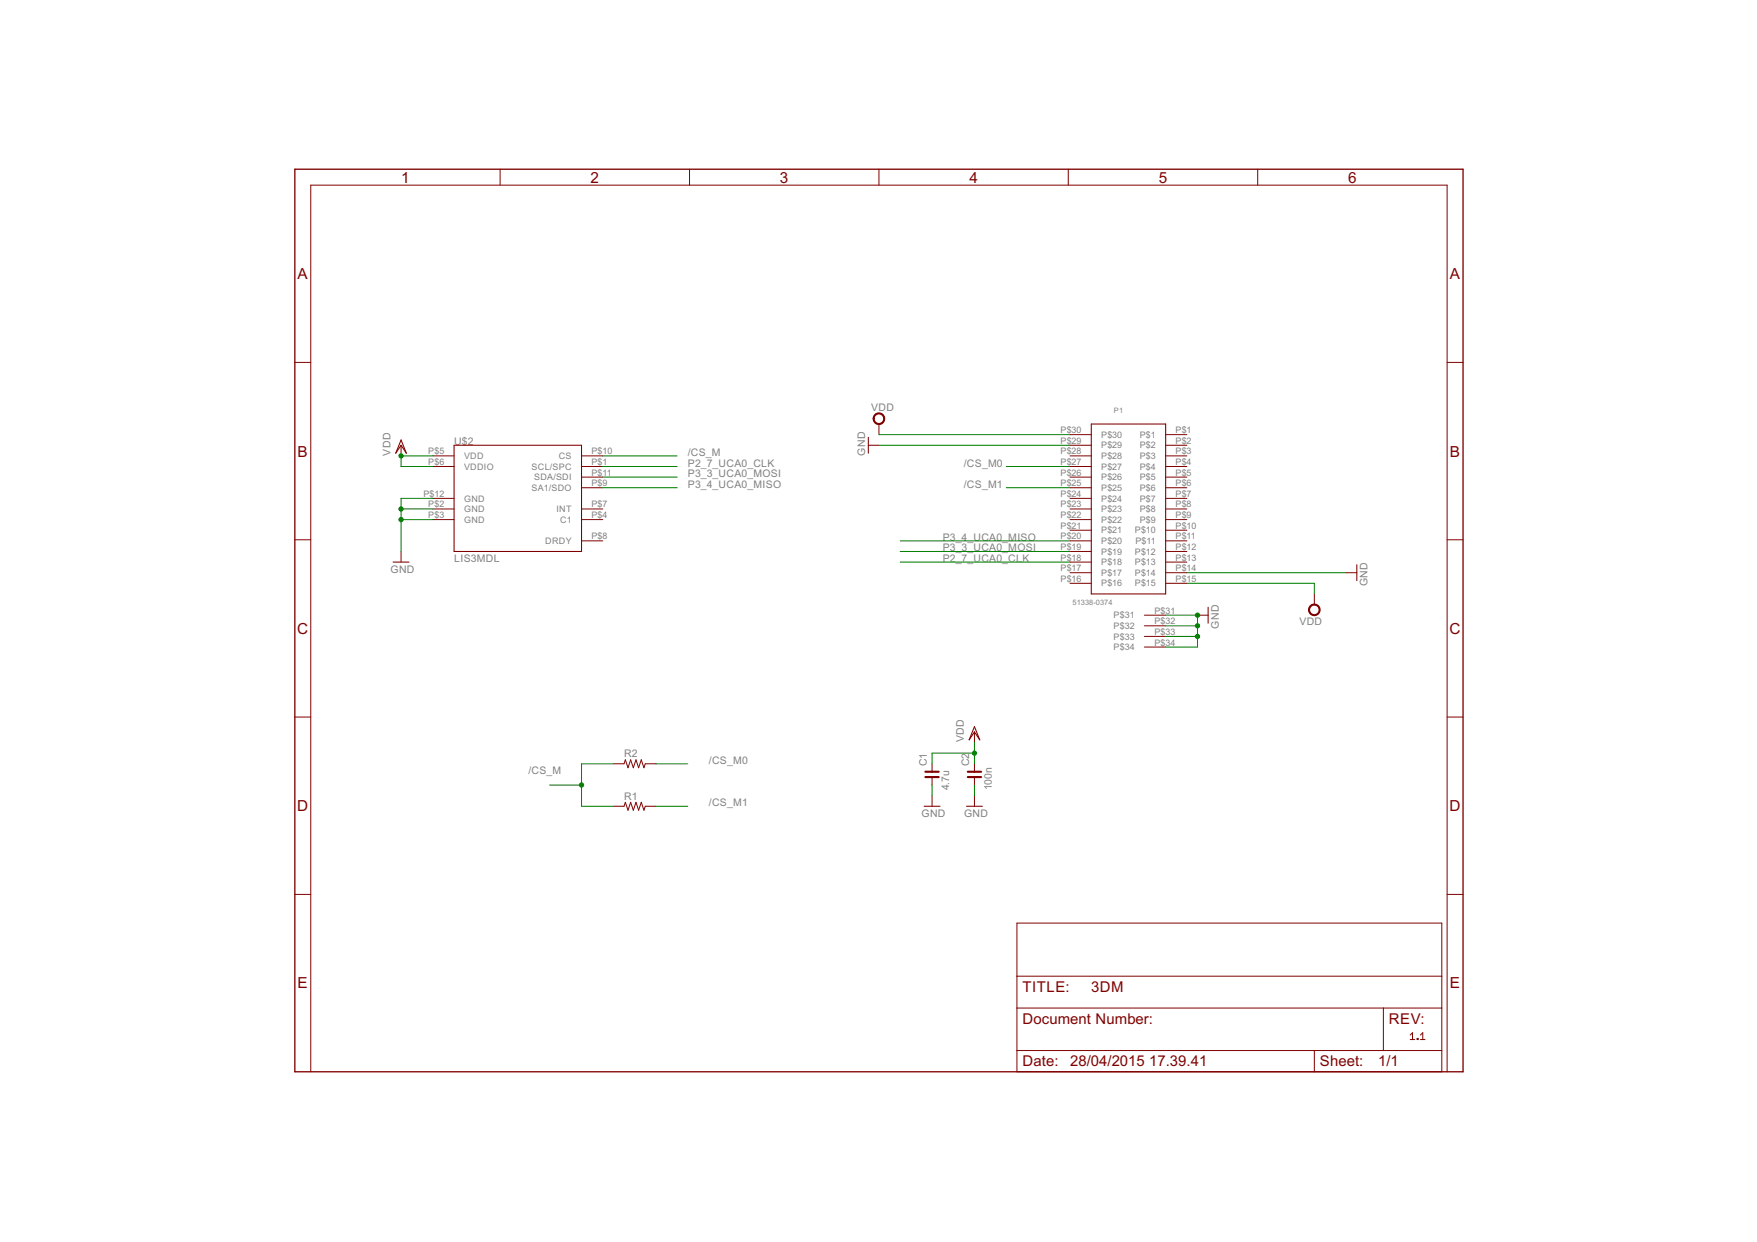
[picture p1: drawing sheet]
<?xml version="1.0" encoding="utf-8"?>
<!DOCTYPE eagle SYSTEM "eagle.dtd">
<!--
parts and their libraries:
rc-master-smd: Copyright (C) 2007, Bob Starr
SparkFun-Sensors: Licensing: Creative Commons ShareAlike 4.0 International - https://creativecommons.org/licenses/by-sa/4.0
-->
<eagle version="6.6.0">
<drawing>
<settings>
<setting alwaysvectorfont="no"/>
<setting verticaltext="up"/>
</settings>
<grid distance="0.1" unitdist="inch" unit="inch" style="lines" multiple="1" display="no" altdistance="0.01" altunitdist="inch" altunit="inch"/>
<schematic xreflabel="%F%N/%S.%C%R" xrefpart="/%S.%C%R">
<libraries>
<library name="supply1">
<symbols>
<symbol name="VDD">
<wire x1="1.27" y1="-1.905" x2="0" y2="0" width="0.254" layer="94"/>
<wire x1="0" y1="0" x2="-1.27" y2="-1.905" width="0.254" layer="94"/>
<wire x1="0" y1="1.27" x2="-1.27" y2="-1.905" width="0.254" layer="94"/>
<wire x1="1.27" y1="-1.905" x2="0" y2="1.27" width="0.254" layer="94"/>
<text x="-2.54" y="-2.54" size="1.778" layer="96" rot="R90">&gt;VALUE</text>
<pin name="VDD" x="0" y="-2.54" visible="off" length="short" direction="sup" rot="R90"/>
</symbol>
<symbol name="GND">
<wire x1="-1.905" y1="0" x2="1.905" y2="0" width="0.254" layer="94"/>
<text x="-2.54" y="-2.54" size="1.778" layer="96">&gt;VALUE</text>
<pin name="GND" x="0" y="2.54" visible="off" length="short" direction="sup" rot="R270"/>
</symbol>
</symbols>
<devicesets>
<deviceset name="VDD" prefix="VDD">
<gates>
<gate name="G$1" symbol="VDD" x="0" y="0"/>
</gates>
<devices>
<device name="">
<technologies>
<technology name=""/>
</technologies>
</device>
</devices>
</deviceset>
<deviceset name="GND" prefix="GND">
<gates>
<gate name="1" symbol="GND" x="0" y="0"/>
</gates>
<devices>
<device name="">
<technologies>
<technology name=""/>
</technologies>
</device>
</devices>
</deviceset>
</devicesets>
</library>
<library name="supply2">
<symbols>
<symbol name="VDD">
<circle x="0" y="1.27" radius="1.27" width="0.254" layer="94"/>
<text x="-1.905" y="3.175" size="1.778" layer="96">&gt;VALUE</text>
<pin name="VDD" x="0" y="-2.54" visible="off" length="short" direction="sup" rot="R90"/>
</symbol>
</symbols>
<devicesets>
<deviceset name="VDD" prefix="SUPPLY">
<gates>
<gate name="G$1" symbol="VDD" x="0" y="0"/>
</gates>
<devices>
<device name="">
<technologies>
<technology name=""/>
</technologies>
</device>
</devices>
</deviceset>
</devicesets>
</library>
<library name="Molex_SlimStack">
<symbols>
<symbol name="51338-0374_RECEPTACLE">
<wire x1="-5.08" y1="20.32" x2="-5.08" y2="-20.32" width="0.254" layer="94"/>
<wire x1="-5.08" y1="-20.32" x2="12.7" y2="-20.32" width="0.254" layer="94"/>
<wire x1="12.7" y1="-20.32" x2="12.7" y2="20.32" width="0.254" layer="94"/>
<wire x1="12.7" y1="20.32" x2="-5.08" y2="20.32" width="0.254" layer="94"/>
<pin name="P$1" x="-10.16" y="17.78" length="middle"/>
<pin name="P$2" x="-10.16" y="15.24" length="middle"/>
<pin name="P$3" x="-10.16" y="12.7" length="middle"/>
<pin name="P$4" x="-10.16" y="10.16" length="middle"/>
<pin name="P$5" x="-10.16" y="7.62" length="middle"/>
<pin name="P$6" x="-10.16" y="5.08" length="middle"/>
<pin name="P$7" x="-10.16" y="2.54" length="middle"/>
<pin name="P$8" x="-10.16" y="0" length="middle"/>
<pin name="P$9" x="-10.16" y="-2.54" length="middle"/>
<pin name="P$10" x="-10.16" y="-5.08" length="middle"/>
<pin name="P$11" x="-10.16" y="-7.62" length="middle"/>
<pin name="P$12" x="-10.16" y="-10.16" length="middle"/>
<pin name="P$13" x="-10.16" y="-12.7" length="middle"/>
<pin name="P$14" x="-10.16" y="-15.24" length="middle"/>
<pin name="P$15" x="-10.16" y="-17.78" length="middle"/>
<pin name="P$16" x="17.78" y="-17.78" length="middle" rot="R180"/>
<pin name="P$17" x="17.78" y="-15.24" length="middle" rot="R180"/>
<pin name="P$18" x="17.78" y="-12.7" length="middle" rot="R180"/>
<pin name="P$19" x="17.78" y="-10.16" length="middle" rot="R180"/>
<pin name="P$20" x="17.78" y="-7.62" length="middle" rot="R180"/>
<pin name="P$21" x="17.78" y="-5.08" length="middle" rot="R180"/>
<pin name="P$22" x="17.78" y="-2.54" length="middle" rot="R180"/>
<pin name="P$23" x="17.78" y="0" length="middle" rot="R180"/>
<pin name="P$24" x="17.78" y="2.54" length="middle" rot="R180"/>
<pin name="P$25" x="17.78" y="5.08" length="middle" rot="R180"/>
<pin name="P$26" x="17.78" y="7.62" length="middle" rot="R180"/>
<pin name="P$27" x="17.78" y="10.16" length="middle" rot="R180"/>
<pin name="P$28" x="17.78" y="12.7" length="middle" rot="R180"/>
<pin name="P$29" x="17.78" y="15.24" length="middle" rot="R180"/>
<pin name="P$30" x="17.78" y="17.78" length="middle" rot="R180"/>
<pin name="P$31" x="-5.08" y="-25.4" length="middle"/>
<pin name="P$32" x="-5.08" y="-27.94" length="middle"/>
<pin name="P$33" x="-5.08" y="-30.48" length="middle"/>
<pin name="P$34" x="-5.08" y="-33.02" length="middle"/>
<text x="12.7" y="-25.4" size="1.27" layer="96">&gt;VALUE</text>
<text x="12.7" y="-27.94" size="1.27" layer="94">&gt;NAME</text>
</symbol>
</symbols>
<devicesets>
<deviceset name="51338-0374_RECEPTACLE">
<gates>
<gate name="G$1" symbol="51338-0374_RECEPTACLE" x="0" y="0"/>
</gates>
<devices>
<device name="" package="51338-0374_RECEPTACLE">
<connects>
<connect gate="G$1" pin="P$1" pad="P$1"/>
<connect gate="G$1" pin="P$10" pad="P$10"/>
<connect gate="G$1" pin="P$11" pad="P$11"/>
<connect gate="G$1" pin="P$12" pad="P$12"/>
<connect gate="G$1" pin="P$13" pad="P$13"/>
<connect gate="G$1" pin="P$14" pad="P$14"/>
<connect gate="G$1" pin="P$15" pad="P$15"/>
<connect gate="G$1" pin="P$16" pad="P$16"/>
<connect gate="G$1" pin="P$17" pad="P$17"/>
<connect gate="G$1" pin="P$18" pad="P$18"/>
<connect gate="G$1" pin="P$19" pad="P$19"/>
<connect gate="G$1" pin="P$2" pad="P$2"/>
<connect gate="G$1" pin="P$20" pad="P$20"/>
<connect gate="G$1" pin="P$21" pad="P$21"/>
<connect gate="G$1" pin="P$22" pad="P$22"/>
<connect gate="G$1" pin="P$23" pad="P$23"/>
<connect gate="G$1" pin="P$24" pad="P$24"/>
<connect gate="G$1" pin="P$25" pad="P$25"/>
<connect gate="G$1" pin="P$26" pad="P$26"/>
<connect gate="G$1" pin="P$27" pad="P$27"/>
<connect gate="G$1" pin="P$28" pad="P$28"/>
<connect gate="G$1" pin="P$29" pad="P$29"/>
<connect gate="G$1" pin="P$3" pad="P$3"/>
<connect gate="G$1" pin="P$30" pad="P$30"/>
<connect gate="G$1" pin="P$31" pad="P$31"/>
<connect gate="G$1" pin="P$32" pad="P$32"/>
<connect gate="G$1" pin="P$33" pad="P$33"/>
<connect gate="G$1" pin="P$34" pad="P$34"/>
<connect gate="G$1" pin="P$4" pad="P$4"/>
<connect gate="G$1" pin="P$5" pad="P$5"/>
<connect gate="G$1" pin="P$6" pad="P$6"/>
<connect gate="G$1" pin="P$7" pad="P$7"/>
<connect gate="G$1" pin="P$8" pad="P$8"/>
<connect gate="G$1" pin="P$9" pad="P$9"/>
</connects>
<technologies>
<technology name=""/>
</technologies>
</device>
</devices>
</deviceset>
</devicesets>
</library>
<library name="rc-master-smd">
<symbols>
<symbol name="CNP-">
<wire x1="-2.54" y1="0" x2="-0.635" y2="0" width="0.1524" layer="94"/>
<wire x1="2.54" y1="0" x2="0.635" y2="0" width="0.1524" layer="94"/>
<wire x1="0.635" y1="1.5875" x2="0.635" y2="0" width="0.508" layer="94"/>
<wire x1="0.635" y1="0" x2="0.635" y2="-1.5875" width="0.508" layer="94"/>
<wire x1="-0.635" y1="1.5875" x2="-0.635" y2="0" width="0.508" layer="94"/>
<wire x1="-0.635" y1="0" x2="-0.635" y2="-1.5875" width="0.508" layer="94"/>
<text x="-2.794" y="-1.27" size="0.8636" layer="93">1</text>
<text x="2.286" y="-1.27" size="0.8636" layer="93">2</text>
<text x="1.905" y="1.27" size="1.778" layer="95">&gt;NAME</text>
<text x="-3.81" y="-4.1275" size="1.778" layer="96">&gt;VALUE</text>
<pin name="1" x="-2.54" y="0" visible="off" length="point" direction="pas" swaplevel="1"/>
<pin name="2" x="2.54" y="0" visible="off" length="point" direction="pas" swaplevel="1" rot="R180"/>
</symbol>
<symbol name="R-">
<wire x1="-2.54" y1="0" x2="-2.2225" y2="0.9525" width="0.2032" layer="94"/>
<wire x1="-2.2225" y1="0.9525" x2="-1.5875" y2="-0.9525" width="0.2032" layer="94"/>
<wire x1="-1.5875" y1="-0.9525" x2="-0.9525" y2="0.9525" width="0.2032" layer="94"/>
<wire x1="-0.9525" y1="0.9525" x2="-0.3175" y2="-0.9525" width="0.2032" layer="94"/>
<wire x1="-0.3175" y1="-0.9525" x2="0.3175" y2="0.9525" width="0.2032" layer="94"/>
<wire x1="0.3175" y1="0.9525" x2="0.9525" y2="-0.9525" width="0.2032" layer="94"/>
<wire x1="0.9525" y1="-0.9525" x2="1.5875" y2="0.9525" width="0.2032" layer="94"/>
<wire x1="1.5875" y1="0.9525" x2="2.2225" y2="-0.9525" width="0.2032" layer="94"/>
<wire x1="2.2225" y1="-0.9525" x2="2.54" y2="0" width="0.2032" layer="94"/>
<text x="-2.54" y="1.5875" size="1.778" layer="95">&gt;NAME</text>
<text x="-2.54" y="-3.175" size="1.778" layer="96">&gt;VALUE</text>
<pin name="2" x="5.08" y="0" visible="off" length="short" direction="pas" swaplevel="1" rot="R180"/>
<pin name="1" x="-5.08" y="0" visible="off" length="short" direction="pas" swaplevel="1"/>
</symbol>
</symbols>
<devicesets>
<deviceset name="C_" prefix="C" uservalue="yes">
<gates>
<gate name="G$1" symbol="CNP-" x="2.54" y="0"/>
</gates>
<devices>
<device name="1812" package="C1812">
<connects>
<connect gate="G$1" pin="1" pad="1"/>
<connect gate="G$1" pin="2" pad="2"/>
</connects>
<technologies>
<technology name=""/>
</technologies>
</device>
<device name="1812K" package="C1812K">
<connects>
<connect gate="G$1" pin="1" pad="1"/>
<connect gate="G$1" pin="2" pad="2"/>
</connects>
<technologies>
<technology name=""/>
</technologies>
</device>
<device name="1825" package="C1825">
<connects>
<connect gate="G$1" pin="1" pad="1"/>
<connect gate="G$1" pin="2" pad="2"/>
</connects>
<technologies>
<technology name=""/>
</technologies>
</device>
<device name="1825K" package="C1825K">
<connects>
<connect gate="G$1" pin="1" pad="1"/>
<connect gate="G$1" pin="2" pad="2"/>
</connects>
<technologies>
<technology name=""/>
</technologies>
</device>
<device name="2012" package="C2012">
<connects>
<connect gate="G$1" pin="1" pad="1"/>
<connect gate="G$1" pin="2" pad="2"/>
</connects>
<technologies>
<technology name=""/>
</technologies>
</device>
<device name="2220K" package="C2220K">
<connects>
<connect gate="G$1" pin="1" pad="1"/>
<connect gate="G$1" pin="2" pad="2"/>
</connects>
<technologies>
<technology name=""/>
</technologies>
</device>
<device name="2225K" package="C2225K">
<connects>
<connect gate="G$1" pin="1" pad="1"/>
<connect gate="G$1" pin="2" pad="2"/>
</connects>
<technologies>
<technology name=""/>
</technologies>
</device>
<device name="3216" package="C3216">
<connects>
<connect gate="G$1" pin="1" pad="1"/>
<connect gate="G$1" pin="2" pad="2"/>
</connects>
<technologies>
<technology name=""/>
</technologies>
</device>
<device name="3225" package="C3225">
<connects>
<connect gate="G$1" pin="1" pad="1"/>
<connect gate="G$1" pin="2" pad="2"/>
</connects>
<technologies>
<technology name=""/>
</technologies>
</device>
<device name="4532" package="C4532">
<connects>
<connect gate="G$1" pin="1" pad="1"/>
<connect gate="G$1" pin="2" pad="2"/>
</connects>
<technologies>
<technology name=""/>
</technologies>
</device>
<device name="4564" package="C4564">
<connects>
<connect gate="G$1" pin="1" pad="1"/>
<connect gate="G$1" pin="2" pad="2"/>
</connects>
<technologies>
<technology name=""/>
</technologies>
</device>
<device name="0402" package="C0402">
<connects>
<connect gate="G$1" pin="1" pad="1"/>
<connect gate="G$1" pin="2" pad="2"/>
</connects>
<technologies>
<technology name=""/>
</technologies>
</device>
<device name="0603" package="C0603">
<connects>
<connect gate="G$1" pin="1" pad="1"/>
<connect gate="G$1" pin="2" pad="2"/>
</connects>
<technologies>
<technology name=""/>
</technologies>
</device>
<device name="0805" package="C0805">
<connects>
<connect gate="G$1" pin="1" pad="1"/>
<connect gate="G$1" pin="2" pad="2"/>
</connects>
<technologies>
<technology name=""/>
</technologies>
</device>
<device name="1206" package="C1206">
<connects>
<connect gate="G$1" pin="1" pad="1"/>
<connect gate="G$1" pin="2" pad="2"/>
</connects>
<technologies>
<technology name=""/>
</technologies>
</device>
<device name="1210" package="C1210">
<connects>
<connect gate="G$1" pin="1" pad="1"/>
<connect gate="G$1" pin="2" pad="2"/>
</connects>
<technologies>
<technology name=""/>
</technologies>
</device>
<device name="0201" package="C0201">
<connects>
<connect gate="G$1" pin="1" pad="1"/>
<connect gate="G$1" pin="2" pad="2"/>
</connects>
<technologies>
<technology name=""/>
</technologies>
</device>
<device name="1608" package="C1608">
<connects>
<connect gate="G$1" pin="1" pad="1"/>
<connect gate="G$1" pin="2" pad="2"/>
</connects>
<technologies>
<technology name=""/>
</technologies>
</device>
<device name="1808" package="C1808">
<connects>
<connect gate="G$1" pin="1" pad="1"/>
<connect gate="G$1" pin="2" pad="2"/>
</connects>
<technologies>
<technology name=""/>
</technologies>
</device>
</devices>
</deviceset>
<deviceset name="R_" prefix="R" uservalue="yes">
<gates>
<gate name="G$1" symbol="R-" x="0" y="0"/>
</gates>
<devices>
<device name="0402" package="R0402">
<connects>
<connect gate="G$1" pin="1" pad="1"/>
<connect gate="G$1" pin="2" pad="2"/>
</connects>
<technologies>
<technology name=""/>
</technologies>
</device>
<device name="0603" package="R0603">
<connects>
<connect gate="G$1" pin="1" pad="1"/>
<connect gate="G$1" pin="2" pad="2"/>
</connects>
<technologies>
<technology name=""/>
</technologies>
</device>
<device name="0805" package="R0805">
<connects>
<connect gate="G$1" pin="1" pad="1"/>
<connect gate="G$1" pin="2" pad="2"/>
</connects>
<technologies>
<technology name=""/>
</technologies>
</device>
<device name="1005" package="R1005">
<connects>
<connect gate="G$1" pin="1" pad="1"/>
<connect gate="G$1" pin="2" pad="2"/>
</connects>
<technologies>
<technology name=""/>
</technologies>
</device>
<device name="1206" package="R1206">
<connects>
<connect gate="G$1" pin="1" pad="1"/>
<connect gate="G$1" pin="2" pad="2"/>
</connects>
<technologies>
<technology name=""/>
</technologies>
</device>
<device name="1210" package="R1210">
<connects>
<connect gate="G$1" pin="1" pad="1"/>
<connect gate="G$1" pin="2" pad="2"/>
</connects>
<technologies>
<technology name=""/>
</technologies>
</device>
<device name="2010" package="R2010">
<connects>
<connect gate="G$1" pin="1" pad="1"/>
<connect gate="G$1" pin="2" pad="2"/>
</connects>
<technologies>
<technology name=""/>
</technologies>
</device>
<device name="2012" package="R2012">
<connects>
<connect gate="G$1" pin="1" pad="1"/>
<connect gate="G$1" pin="2" pad="2"/>
</connects>
<technologies>
<technology name=""/>
</technologies>
</device>
<device name="2512" package="R2512">
<connects>
<connect gate="G$1" pin="1" pad="1"/>
<connect gate="G$1" pin="2" pad="2"/>
</connects>
<technologies>
<technology name=""/>
</technologies>
</device>
<device name="3216" package="R3216">
<connects>
<connect gate="G$1" pin="1" pad="1"/>
<connect gate="G$1" pin="2" pad="2"/>
</connects>
<technologies>
<technology name=""/>
</technologies>
</device>
<device name="3225" package="R3225">
<connects>
<connect gate="G$1" pin="1" pad="1"/>
<connect gate="G$1" pin="2" pad="2"/>
</connects>
<technologies>
<technology name=""/>
</technologies>
</device>
<device name="5025" package="R5025">
<connects>
<connect gate="G$1" pin="1" pad="1"/>
<connect gate="G$1" pin="2" pad="2"/>
</connects>
<technologies>
<technology name=""/>
</technologies>
</device>
<device name="6332" package="R6332">
<connects>
<connect gate="G$1" pin="1" pad="1"/>
<connect gate="G$1" pin="2" pad="2"/>
</connects>
<technologies>
<technology name=""/>
</technologies>
</device>
<device name="0201" package="R0201">
<connects>
<connect gate="G$1" pin="1" pad="1"/>
<connect gate="G$1" pin="2" pad="2"/>
</connects>
<technologies>
<technology name=""/>
</technologies>
</device>
</devices>
</deviceset>
</devicesets>
</library>
<library name="SparkFun-Sensors">
<symbols>
<symbol name="LIS3MDL">
<wire x1="-15.24" y1="-12.7" x2="-15.24" y2="12.7" width="0.254" layer="94"/>
<wire x1="-15.24" y1="12.7" x2="15.24" y2="12.7" width="0.254" layer="94"/>
<wire x1="15.24" y1="12.7" x2="15.24" y2="-12.7" width="0.254" layer="94"/>
<wire x1="15.24" y1="-12.7" x2="-15.24" y2="-12.7" width="0.254" layer="94"/>
<text x="-15.24" y="12.7" size="1.778" layer="95">&gt;NAME</text>
<text x="-15.24" y="-15.24" size="1.778" layer="96">&gt;VALUE</text>
<pin name="VDD" x="-20.32" y="10.16" length="middle"/>
<pin name="SCL/SPC" x="20.32" y="7.62" length="middle" rot="R180"/>
<pin name="GND@2" x="-20.32" y="-2.54" length="middle"/>
<pin name="INT" x="20.32" y="-2.54" length="middle" rot="R180"/>
<pin name="GND" x="-20.32" y="-5.08" length="middle"/>
<pin name="VDDIO" x="-20.32" y="7.62" length="middle"/>
<pin name="CS" x="20.32" y="10.16" length="middle" rot="R180"/>
<pin name="SA1/SDO" x="20.32" y="2.54" length="middle" rot="R180"/>
<pin name="SDA/SDI" x="20.32" y="5.08" length="middle" rot="R180"/>
<pin name="C1" x="20.32" y="-5.08" length="middle" rot="R180"/>
<pin name="DRDY" x="20.32" y="-10.16" length="middle" rot="R180"/>
<pin name="GND@12" x="-20.32" y="0" length="middle"/>
</symbol>
</symbols>
<devicesets>
<deviceset name="LIS3MDL">
<gates>
<gate name="G$1" symbol="LIS3MDL" x="0" y="0"/>
</gates>
<devices>
<device name="" package="VFLGA-2X2X1">
<connects>
<connect gate="G$1" pin="C1" pad="P$4"/>
<connect gate="G$1" pin="CS" pad="P$10"/>
<connect gate="G$1" pin="DRDY" pad="P$8"/>
<connect gate="G$1" pin="GND" pad="P$3"/>
<connect gate="G$1" pin="GND@12" pad="P$12"/>
<connect gate="G$1" pin="GND@2" pad="P$2"/>
<connect gate="G$1" pin="INT" pad="P$7"/>
<connect gate="G$1" pin="SA1/SDO" pad="P$9"/>
<connect gate="G$1" pin="SCL/SPC" pad="P$1"/>
<connect gate="G$1" pin="SDA/SDI" pad="P$11"/>
<connect gate="G$1" pin="VDD" pad="P$5"/>
<connect gate="G$1" pin="VDDIO" pad="P$6"/>
</connects>
<technologies>
<technology name=""/>
</technologies>
</device>
</devices>
</deviceset>
</devicesets>
</library>
<library name="frames">
<symbols>
<symbol name="FRAME_A_L">
<frame x1="0" y1="0" x2="279.4" y2="215.9" columns="6" rows="5" layer="94" border-bottom="no"/>
</symbol>
<symbol name="DOCFIELD">
<wire x1="0" y1="0" x2="71.12" y2="0" width="0.1016" layer="94"/>
<wire x1="101.6" y1="15.24" x2="87.63" y2="15.24" width="0.1016" layer="94"/>
<wire x1="0" y1="0" x2="0" y2="5.08" width="0.1016" layer="94"/>
<wire x1="0" y1="5.08" x2="71.12" y2="5.08" width="0.1016" layer="94"/>
<wire x1="0" y1="5.08" x2="0" y2="15.24" width="0.1016" layer="94"/>
<wire x1="101.6" y1="15.24" x2="101.6" y2="5.08" width="0.1016" layer="94"/>
<wire x1="71.12" y1="5.08" x2="71.12" y2="0" width="0.1016" layer="94"/>
<wire x1="71.12" y1="5.08" x2="87.63" y2="5.08" width="0.1016" layer="94"/>
<wire x1="71.12" y1="0" x2="101.6" y2="0" width="0.1016" layer="94"/>
<wire x1="87.63" y1="15.24" x2="87.63" y2="5.08" width="0.1016" layer="94"/>
<wire x1="87.63" y1="15.24" x2="0" y2="15.24" width="0.1016" layer="94"/>
<wire x1="87.63" y1="5.08" x2="101.6" y2="5.08" width="0.1016" layer="94"/>
<wire x1="101.6" y1="5.08" x2="101.6" y2="0" width="0.1016" layer="94"/>
<wire x1="0" y1="15.24" x2="0" y2="22.86" width="0.1016" layer="94"/>
<wire x1="101.6" y1="35.56" x2="0" y2="35.56" width="0.1016" layer="94"/>
<wire x1="101.6" y1="35.56" x2="101.6" y2="22.86" width="0.1016" layer="94"/>
<wire x1="0" y1="22.86" x2="101.6" y2="22.86" width="0.1016" layer="94"/>
<wire x1="0" y1="22.86" x2="0" y2="35.56" width="0.1016" layer="94"/>
<wire x1="101.6" y1="22.86" x2="101.6" y2="15.24" width="0.1016" layer="94"/>
<text x="1.27" y="1.27" size="2.54" layer="94">Date:</text>
<text x="12.7" y="1.27" size="2.54" layer="94">&gt;LAST_DATE_TIME</text>
<text x="72.39" y="1.27" size="2.54" layer="94">Sheet:</text>
<text x="86.36" y="1.27" size="2.54" layer="94">&gt;SHEET</text>
<text x="88.9" y="11.43" size="2.54" layer="94">REV:</text>
<text x="1.27" y="19.05" size="2.54" layer="94">TITLE:</text>
<text x="1.27" y="11.43" size="2.54" layer="94">Document Number:</text>
<text x="17.78" y="19.05" size="2.54" layer="94">&gt;DRAWING_NAME</text>
</symbol>
</symbols>
<devicesets>
<deviceset name="FRAME_A_L" prefix="FRAME" uservalue="yes">
<gates>
<gate name="G$1" symbol="FRAME_A_L" x="0" y="0" addlevel="always"/>
<gate name="G$2" symbol="DOCFIELD" x="172.72" y="0" addlevel="always"/>
</gates>
<devices>
<device name="">
<technologies>
<technology name=""/>
</technologies>
</device>
</devices>
</deviceset>
</devicesets>
</library>
</libraries>
<attributes>
</attributes>
<variantdefs>
</variantdefs>
<classes>
<class number="0" name="default" width="0" drill="0">
</class>
</classes>
<parts>
<part name="GND6" library="supply1" deviceset="GND" device=""/>
<part name="SUPPLY1" library="supply2" deviceset="VDD" device=""/>
<part name="GND2" library="supply1" deviceset="GND" device=""/>
<part name="SUPPLY2" library="supply2" deviceset="VDD" device=""/>
<part name="GND5" library="supply1" deviceset="GND" device=""/>
<part name="P1" library="Molex_SlimStack" deviceset="51338-0374_RECEPTACLE" device="" value="51338-0374"/>
<part name="C1" library="rc-master-smd" deviceset="C_" device="0402" value="4.7u"/>
<part name="C2" library="rc-master-smd" deviceset="C_" device="0402" value="100n"/>
<part name="GND1" library="supply1" deviceset="GND" device=""/>
<part name="GND4" library="supply1" deviceset="GND" device=""/>
<part name="VDD1" library="supply1" deviceset="VDD" device=""/>
<part name="VDD2" library="supply1" deviceset="VDD" device=""/>
<part name="GND3" library="supply1" deviceset="GND" device=""/>
<part name="U$2" library="SparkFun-Sensors" deviceset="LIS3MDL" device=""/>
<part name="R1" library="rc-master-smd" deviceset="R_" device="0402"/>
<part name="R2" library="rc-master-smd" deviceset="R_" device="0402"/>
<part name="FRAME1" library="frames" deviceset="FRAME_A_L" device=""/>
</parts>
<sheets>
<sheet>
<plain>
<text x="172.72" y="-137.16" size="1.778" layer="94" font="vector">1.1</text>
</plain>
<instances>
<instance part="GND6" gate="1" x="58.42" y="-81.28"/>
<instance part="SUPPLY1" gate="G$1" x="45.72" y="10.16"/>
<instance part="GND2" gate="1" x="43.18" y="5.08" rot="MR90"/>
<instance part="SUPPLY2" gate="G$1" x="149.86" y="-33.02" rot="R180"/>
<instance part="GND5" gate="1" x="160.02" y="-25.4" rot="MR270"/>
<instance part="P1" gate="G$1" x="109.22" y="-10.16" smashed="yes" rot="MR0">
<attribute name="VALUE" x="101.6" y="-33.02" size="1.27" layer="96" rot="MR0"/>
<attribute name="NAME" x="104.14" y="12.7" size="1.27" layer="95" rot="MR0"/>
</instance>
<instance part="C1" gate="G$1" x="58.42" y="-73.66" rot="R90"/>
<instance part="C2" gate="G$1" x="68.58" y="-73.66" rot="R90"/>
<instance part="GND1" gate="1" x="124.46" y="-35.56" rot="MR270"/>
<instance part="GND4" gate="1" x="-68.58" y="-22.86"/>
<instance part="VDD1" gate="G$1" x="-68.58" y="5.08"/>
<instance part="VDD2" gate="G$1" x="68.58" y="-63.5"/>
<instance part="GND3" gate="1" x="68.58" y="-81.28"/>
<instance part="U$2" gate="G$1" x="-40.64" y="-7.62"/>
<instance part="R1" gate="G$1" x="-12.7" y="-81.28"/>
<instance part="R2" gate="G$1" x="-12.7" y="-71.12"/>
<instance part="FRAME1" gate="G$1" x="-93.98" y="-144.78"/>
<instance part="FRAME1" gate="G$2" x="78.74" y="-144.78"/>
</instances>
<busses>
</busses>
<nets>
<net name="VDD" class="0">
<segment>
<pinref part="SUPPLY1" gate="G$1" pin="VDD"/>
<pinref part="P1" gate="G$1" pin="P$30"/>
<wire x1="91.44" y1="7.62" x2="45.72" y2="7.62" width="0.1524" layer="91"/>
</segment>
<segment>
<wire x1="149.86" y1="-30.48" x2="149.86" y2="-27.94" width="0.1524" layer="91"/>
<pinref part="SUPPLY2" gate="G$1" pin="VDD"/>
<pinref part="P1" gate="G$1" pin="P$15"/>
<wire x1="119.38" y1="-27.94" x2="149.86" y2="-27.94" width="0.1524" layer="91"/>
</segment>
<segment>
<pinref part="VDD1" gate="G$1" pin="VDD"/>
<wire x1="-68.58" y1="2.54" x2="-60.96" y2="2.54" width="0.1524" layer="91"/>
<wire x1="-68.58" y1="2.54" x2="-68.58" y2="0" width="0.1524" layer="91"/>
<junction x="-68.58" y="2.54"/>
<wire x1="-68.58" y1="0" x2="-60.96" y2="0" width="0.1524" layer="91"/>
<pinref part="U$2" gate="G$1" pin="VDD"/>
<pinref part="U$2" gate="G$1" pin="VDDIO"/>
</segment>
<segment>
<pinref part="VDD2" gate="G$1" pin="VDD"/>
<wire x1="68.58" y1="-71.12" x2="68.58" y2="-68.58" width="0.1524" layer="91"/>
<pinref part="C1" gate="G$1" pin="2"/>
<wire x1="68.58" y1="-68.58" x2="68.58" y2="-66.04" width="0.1524" layer="91"/>
<wire x1="58.42" y1="-71.12" x2="58.42" y2="-68.58" width="0.1524" layer="91"/>
<wire x1="58.42" y1="-68.58" x2="68.58" y2="-68.58" width="0.1524" layer="91"/>
<junction x="68.58" y="-68.58"/>
<pinref part="C2" gate="G$1" pin="2"/>
</segment>
</net>
<net name="GND" class="0">
<segment>
<pinref part="GND2" gate="1" pin="GND"/>
<pinref part="P1" gate="G$1" pin="P$29"/>
<wire x1="45.72" y1="5.08" x2="91.44" y2="5.08" width="0.1524" layer="91"/>
</segment>
<segment>
<pinref part="GND5" gate="1" pin="GND"/>
<pinref part="P1" gate="G$1" pin="P$14"/>
<wire x1="157.48" y1="-25.4" x2="119.38" y2="-25.4" width="0.1524" layer="91"/>
</segment>
<segment>
<pinref part="P1" gate="G$1" pin="P$31"/>
<pinref part="GND1" gate="1" pin="GND"/>
<wire x1="114.3" y1="-35.56" x2="121.92" y2="-35.56" width="0.1524" layer="91"/>
<pinref part="P1" gate="G$1" pin="P$32"/>
<wire x1="114.3" y1="-38.1" x2="121.92" y2="-38.1" width="0.1524" layer="91"/>
<wire x1="121.92" y1="-38.1" x2="121.92" y2="-35.56" width="0.1524" layer="91"/>
<junction x="121.92" y="-35.56"/>
<pinref part="P1" gate="G$1" pin="P$33"/>
<wire x1="114.3" y1="-40.64" x2="121.92" y2="-40.64" width="0.1524" layer="91"/>
<wire x1="121.92" y1="-40.64" x2="121.92" y2="-38.1" width="0.1524" layer="91"/>
<junction x="121.92" y="-38.1"/>
<pinref part="P1" gate="G$1" pin="P$34"/>
<wire x1="114.3" y1="-43.18" x2="121.92" y2="-43.18" width="0.1524" layer="91"/>
<wire x1="121.92" y1="-43.18" x2="121.92" y2="-40.64" width="0.1524" layer="91"/>
<junction x="121.92" y="-40.64"/>
</segment>
<segment>
<pinref part="GND4" gate="1" pin="GND"/>
<wire x1="-68.58" y1="-20.32" x2="-68.58" y2="-12.7" width="0.1524" layer="91"/>
<wire x1="-68.58" y1="-12.7" x2="-60.96" y2="-12.7" width="0.1524" layer="91"/>
<wire x1="-68.58" y1="-12.7" x2="-68.58" y2="-10.16" width="0.1524" layer="91"/>
<junction x="-68.58" y="-12.7"/>
<wire x1="-68.58" y1="-10.16" x2="-60.96" y2="-10.16" width="0.1524" layer="91"/>
<junction x="-68.58" y="-10.16"/>
<wire x1="-68.58" y1="-7.62" x2="-60.96" y2="-7.62" width="0.1524" layer="91"/>
<wire x1="-68.58" y1="-10.16" x2="-68.58" y2="-7.62" width="0.1524" layer="91"/>
<pinref part="U$2" gate="G$1" pin="GND@2"/>
<pinref part="U$2" gate="G$1" pin="GND"/>
<pinref part="U$2" gate="G$1" pin="GND@12"/>
</segment>
<segment>
<pinref part="GND3" gate="1" pin="GND"/>
<wire x1="68.58" y1="-78.74" x2="68.58" y2="-76.2" width="0.1524" layer="91"/>
<pinref part="C2" gate="G$1" pin="1"/>
</segment>
<segment>
<pinref part="C1" gate="G$1" pin="1"/>
<pinref part="GND6" gate="1" pin="GND"/>
<wire x1="58.42" y1="-76.2" x2="58.42" y2="-78.74" width="0.1524" layer="91"/>
</segment>
</net>
<net name="P3_4_UCA0_MISO" class="0">
<segment>
<wire x1="91.44" y1="-17.78" x2="50.8" y2="-17.78" width="0.1524" layer="91"/>
<label x="60.96" y="-17.78" size="1.778" layer="95"/>
<pinref part="P1" gate="G$1" pin="P$20"/>
</segment>
<segment>
<wire x1="-20.32" y1="-5.08" x2="-2.54" y2="-5.08" width="0.1524" layer="91"/>
<label x="0" y="-5.08" size="1.778" layer="95"/>
<pinref part="U$2" gate="G$1" pin="SA1/SDO"/>
</segment>
</net>
<net name="P2_7_UCA0_CLK" class="0">
<segment>
<wire x1="50.8" y1="-22.86" x2="91.44" y2="-22.86" width="0.1524" layer="91"/>
<label x="60.96" y="-22.86" size="1.778" layer="95"/>
<pinref part="P1" gate="G$1" pin="P$18"/>
<wire x1="-20.32" y1="0" x2="-2.54" y2="0" width="0.1524" layer="91"/>
<label x="0" y="0" size="1.778" layer="95"/>
<pinref part="U$2" gate="G$1" pin="SCL/SPC"/>
</segment>
</net>
<net name="P3_3_UCA0_MOSI" class="0">
<segment>
<wire x1="50.8" y1="-20.32" x2="91.44" y2="-20.32" width="0.1524" layer="91"/>
<label x="60.96" y="-20.32" size="1.778" layer="95"/>
<pinref part="P1" gate="G$1" pin="P$19"/>
</segment>
<segment>
<wire x1="-20.32" y1="-2.54" x2="-2.54" y2="-2.54" width="0.1524" layer="91"/>
<label x="0" y="-2.54" size="1.778" layer="95"/>
<pinref part="U$2" gate="G$1" pin="SDA/SDI"/>
</segment>
</net>
<net name="/CS_M" class="0">
<segment>
<wire x1="-20.32" y1="2.54" x2="-2.54" y2="2.54" width="0.1524" layer="91"/>
<label x="0" y="2.54" size="1.778" layer="95"/>
<pinref part="U$2" gate="G$1" pin="CS"/>
</segment>
<segment>
<pinref part="R1" gate="G$1" pin="1"/>
<wire x1="-17.78" y1="-81.28" x2="-25.4" y2="-81.28" width="0.1524" layer="91"/>
<wire x1="-25.4" y1="-81.28" x2="-25.4" y2="-76.2" width="0.1524" layer="91"/>
<pinref part="R2" gate="G$1" pin="1"/>
<wire x1="-25.4" y1="-76.2" x2="-25.4" y2="-71.12" width="0.1524" layer="91"/>
<wire x1="-25.4" y1="-71.12" x2="-17.78" y2="-71.12" width="0.1524" layer="91"/>
<wire x1="-25.4" y1="-76.2" x2="-33.02" y2="-76.2" width="0.1524" layer="91"/>
<junction x="-25.4" y="-76.2"/>
<label x="-38.1" y="-73.66" size="1.778" layer="95"/>
</segment>
</net>
<net name="/CS_M0" class="0">
<segment>
<pinref part="P1" gate="G$1" pin="P$27"/>
<wire x1="91.44" y1="0" x2="76.2" y2="0" width="0.1524" layer="91"/>
<label x="66.04" y="0" size="1.778" layer="95"/>
</segment>
<segment>
<pinref part="R2" gate="G$1" pin="2"/>
<wire x1="-7.62" y1="-71.12" x2="0" y2="-71.12" width="0.1524" layer="91"/>
<label x="5.08" y="-71.12" size="1.778" layer="95"/>
</segment>
</net>
<net name="/CS_M1" class="0">
<segment>
<pinref part="P1" gate="G$1" pin="P$25"/>
<wire x1="91.44" y1="-5.08" x2="76.2" y2="-5.08" width="0.1524" layer="91"/>
<label x="66.04" y="-5.08" size="1.778" layer="95"/>
</segment>
<segment>
<pinref part="R1" gate="G$1" pin="2"/>
<wire x1="-7.62" y1="-81.28" x2="0" y2="-81.28" width="0.1524" layer="91"/>
<label x="5.08" y="-81.28" size="1.778" layer="95"/>
</segment>
</net>
</nets>
</sheet>
</sheets>
</schematic>
</drawing>
</eagle>
